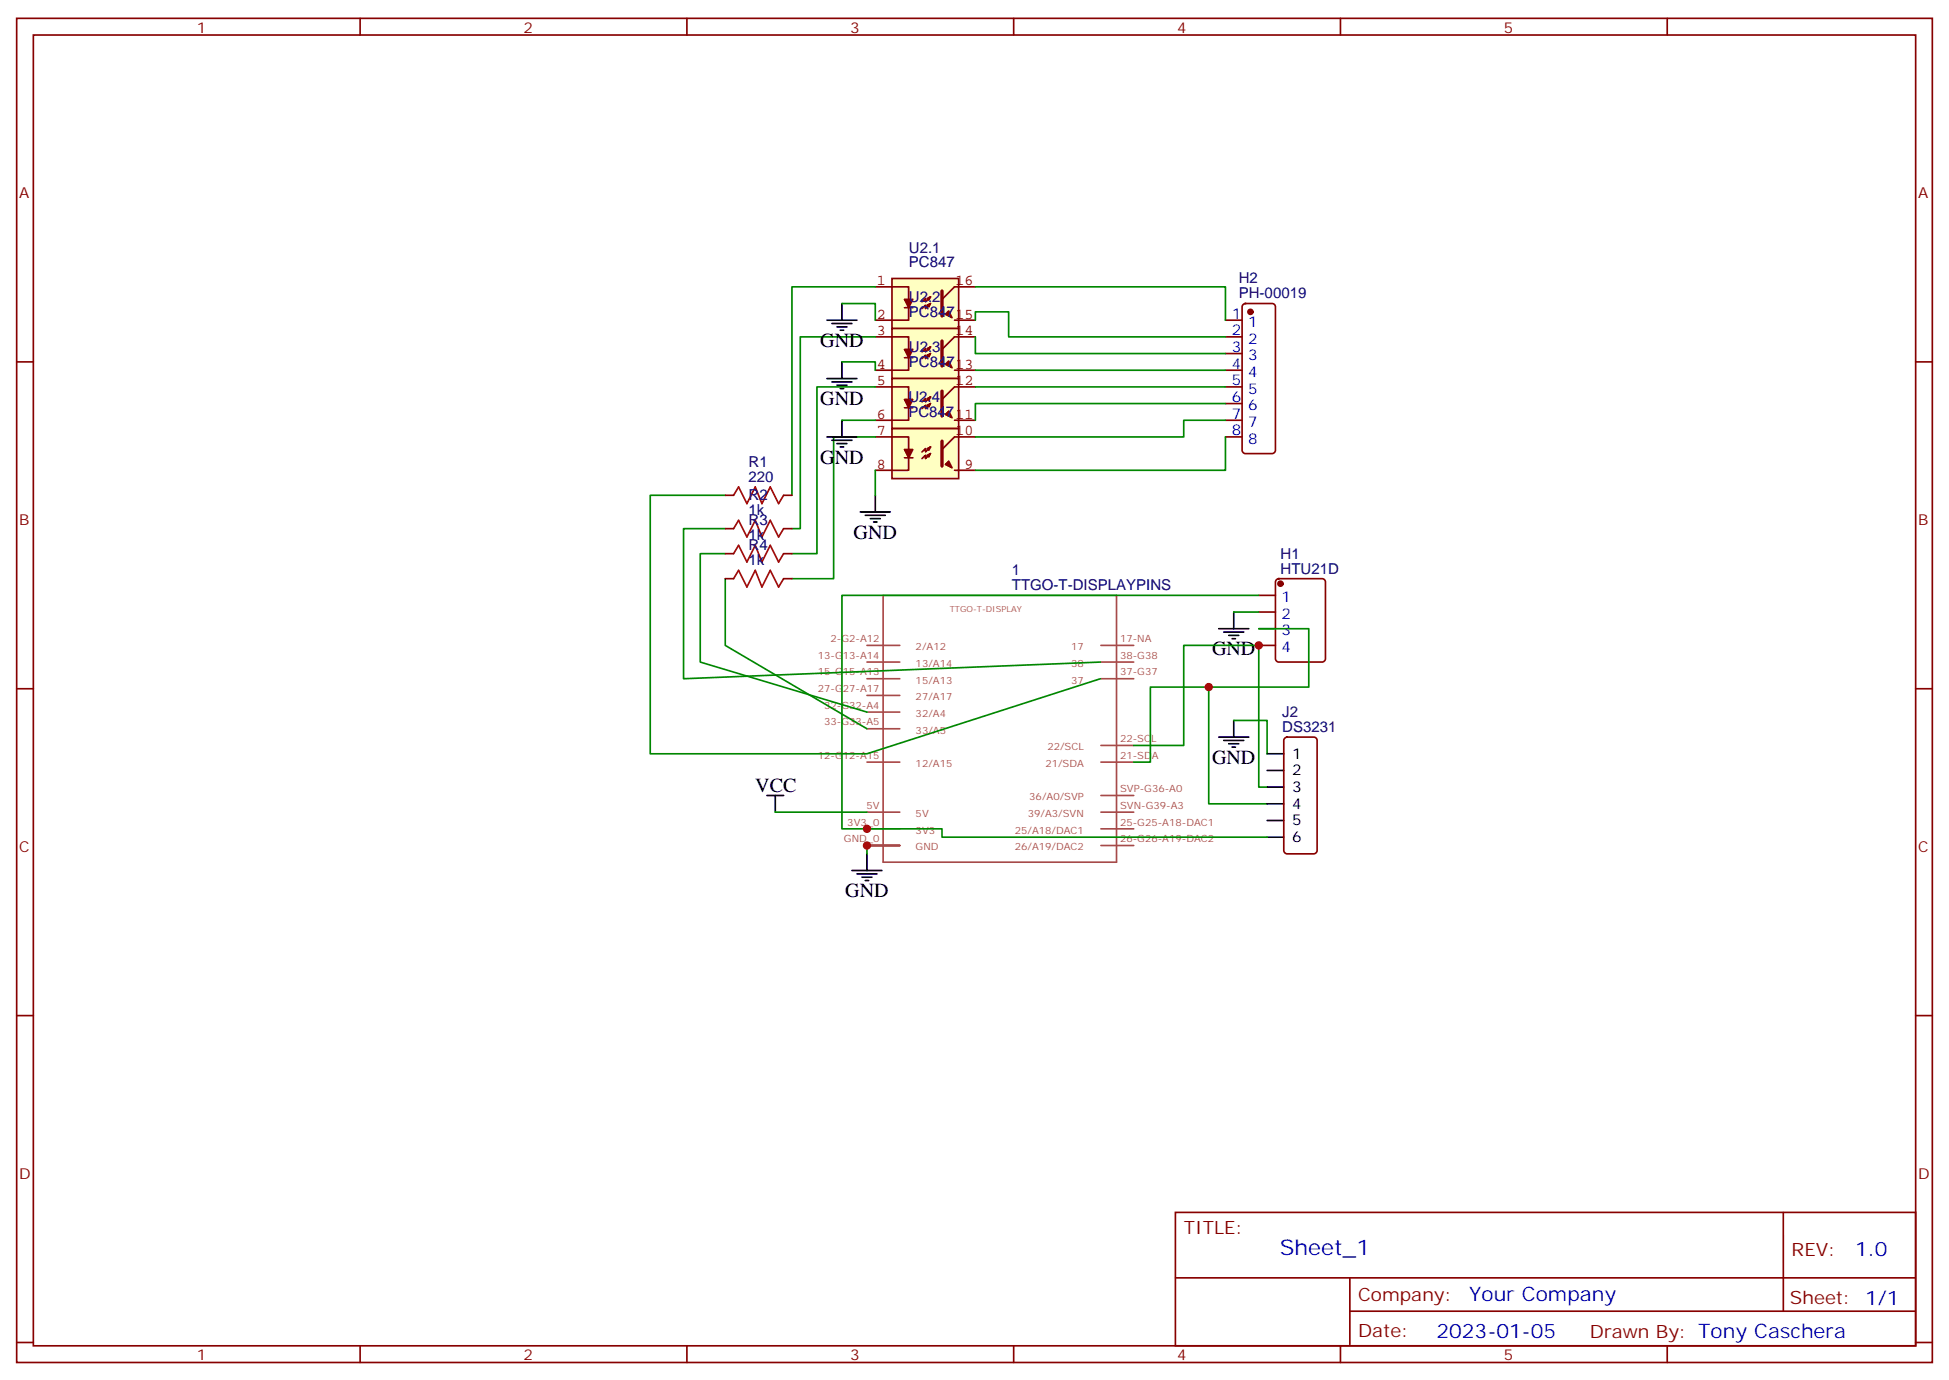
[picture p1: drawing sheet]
<svg xmlns="http://www.w3.org/2000/svg" width="412mm" height="292mm" viewBox="0 0 412 292" stroke-linecap="round" stroke-linejoin="round" font-family="sans-serif">
<g fill="none" stroke="#870000" stroke-width=".35">
<path d="M3.5 3.9h405.4v284.3h-405.4zM7.1 7.4h398.2v277.3h-398.2zM76.2 3.9v3.5M145.3 3.9v3.5M214.5 3.9v3.5M283.6 3.9v3.5M352.8 3.9v3.5M3.5 76.6h3.6M405.3 76.6h3.6M3.5 145.7h3.6M405.3 145.7h3.6M3.5 214.8h3.6"/>
<path d="M405.3 214.8h3.6M248.7 256.5h156.6v28.2h-156.6zM377.3 256.5v20.9M248.7 270.3h156.5M285.6 277.4h119.6M285.6 270.3v14.1M3.5 284h3.6M76.2 284.7v3.5M145.3 284.7v3.5M214.5 284.7v3.5M283.6 284.7v3.5M352.8 284.7v3.5"/>
<path d="M405.3 284h3.6"/>
</g>
<g fill="none" stroke="#a64a4a" stroke-width=".35">
<path d="M183.4 136.5h7M186.9 125.9h49.4v56.5h-49.4zM232.9 136.5h7M183.4 143.6h7M183.4 140.1h7M183.4 150.6h7M183.4 154.2h7M183.4 147.1h7M232.9 143.6h7M232.9 140.1h7M232.9 157.7h7M183.4 178.9h7"/>
<path d="M183.4 175.3h7M183.4 171.8h7M183.4 161.2h7M232.9 178.9h7M232.9 175.3h7M232.9 171.8h7M232.9 161.2h7M232.9 168.3h7"/>
</g>
<path d="M180.3 184.1h6.3M181.3 184.9h4.3M182.4 185.6h2.1M183.1 186.3h.7M183.4 180.6v3.5" fill="none" stroke="#000" stroke-width=".35"/>
<path d="M188.7 58.9h14.1v10.6h-14.1z" fill="#ffffc2" stroke="#850000" stroke-width=".35"/>
<g fill="#850000" stroke="#850000" stroke-width=".35">
<path d="M191.4 63.3h1.7l-.8 1.8z"/>
<path d="M200 66.5l.7-.7 .7 1.4z"/>
</g>
<path d="M185.2 60.7h7.1v2.6M191.4 65.1h1.7M192.3 65.1v2.6h-7.1M196.2 63.1l.7-.3-.4 .7zM196.9 62.8l-1.1 1.1v-.8l-.7 .8M196.9 64.2l-.4 .7-.3-.3 .7-.4-1.1 1.1v-.7l-.7 .7M202 67.7h4.4M206.4 60.7h-4.4l-2.7 2.6" fill="none" stroke="#850000" stroke-width=".35"/>
<path d="M199.3 61.6v5.3" fill="none" stroke="#850000" stroke-width=".71"/>
<path d="M153.5 122.4v14.1l29.9 17.7M261.1 129.5h5.2M266.3 125.9h-88.1v49.4h5.2M266.3 133h10.6v12.3h-33.5v15.9h-3.5M239.9 157.7h10.6v-21.2h15.8v30h1.8M255.8 145.3v24.7h12.3M261.1 152.4h7v7.1M183.4 178.9v1.7" fill="none" stroke="#008700" stroke-width=".35"/>
<path d="M266.3 125.9h3.6M266.3 129.5h3.6M266.3 133h3.6M266.3 136.5h3.6M270.1 122.6l.5-.2h9.2a.71 .71 0 0 1 .7 .7v16.2a.76 .76 0 0 1-.7 .8h-9.2a.76 .76 0 0 1-.7-.8v-16.2z" fill="none" stroke="#870000" stroke-width=".35"/>
<circle cx="270.9" cy="123.5" r=".53" fill="#870000" stroke="#870000" stroke-width=".35"/>
<path d="M257.9 133h6.3M258.9 133.7h4.3M260 134.4h2.1M260.7 135.1h.7M261.1 129.5v3.5M257.9 155.9h6.3M258.9 156.6h4.3M260 157.3h2.1M260.7 158h.7M261.1 152.4v3.5" fill="none" stroke="#000" stroke-width=".35"/>
<path d="M188.7 69.5h14.1v10.6h-14.1z" fill="#ffffc2" stroke="#850000" stroke-width=".35"/>
<g fill="#850000" stroke="#850000" stroke-width=".35">
<path d="M191.4 73.9h1.7l-.8 1.8z"/>
<path d="M200 77.1l.7-.7 .7 1.4z"/>
</g>
<path d="M185.2 71.3h7.1v2.6M191.4 75.7h1.7M192.3 75.7v2.6h-7.1M196.2 73.7l.7-.3-.4 .7zM196.9 73.4l-1.1 1v-.7l-.7 .7M196.9 74.8l-.4 .7-.3-.4 .7-.3-1.1 1v-.7l-.7 .7M202 78.3h4.4M206.4 71.3h-4.4l-2.7 2.6" fill="none" stroke="#850000" stroke-width=".35"/>
<path d="M199.3 72.1v5.3" fill="none" stroke="#850000" stroke-width=".71"/>
<path d="M188.7 80.1h14.1v10.6h-14.1z" fill="#ffffc2" stroke="#850000" stroke-width=".35"/>
<g fill="#850000" stroke="#850000" stroke-width=".35">
<path d="M191.4 84.5h1.7l-.8 1.8z"/>
<path d="M200 87.7l.7-.7 .7 1.4z"/>
</g>
<path d="M185.2 81.8h7.1v2.7M191.4 86.3h1.7M192.3 86.3v2.6h-7.1M196.2 84.3l.7-.3-.4 .7zM196.9 84l-1.1 1v-.7l-.7 .7M196.9 85.4l-.4 .7-.3-.4 .7-.3-1.1 1v-.7l-.7 .7M202 88.9h4.4M206.4 81.8h-4.4l-2.7 2.7" fill="none" stroke="#850000" stroke-width=".35"/>
<path d="M199.3 82.7v5.3" fill="none" stroke="#850000" stroke-width=".71"/>
<path d="M188.7 90.7h14.1v10.5h-14.1z" fill="#ffffc2" stroke="#850000" stroke-width=".35"/>
<g fill="#850000" stroke="#850000" stroke-width=".35">
<path d="M191.4 95.1h1.7l-.8 1.7z"/>
<path d="M200 98.2l.7-.7 .7 1.5z"/>
</g>
<path d="M185.2 92.4h7.1v2.7M191.4 96.8h1.7M192.3 96.8v2.7h-7.1M196.2 94.9l.7-.4-.4 .7zM196.9 94.5l-1.1 1.1v-.7l-.7 .7M196.9 96l-.4 .7-.3-.4 .7-.3-1.1 1v-.7l-.7 .7M202 99.5h4.4M206.4 92.4h-4.4l-2.7 2.7" fill="none" stroke="#850000" stroke-width=".35"/>
<path d="M199.3 93.3v5.3" fill="none" stroke="#850000" stroke-width=".71"/>
<g fill="none" stroke="#008700" stroke-width=".35">
<path d="M178.2 64.2h7v3.5M178.2 76.6h7v1.7M185.2 60.7h-17.6v44.1M185.2 71.3h-15.9v40.5h-1.7M206.4 60.7h52.9v7M206.4 67.7v-1.7h7v5.3h45.9M206.4 71.3v3.5h52.9M206.4 78.3h52.9M178.2 88.9h7M185.2 81.8h-12.3v35.3h-5.3M185.2 92.4h-8.8v30h-8.8M185.2 99.5v5.3"/>
<path d="M206.4 81.8h52.9M259.3 85.4h-52.9v3.5M259.3 88.9h-8.8v3.5h-44.1M259.3 92.4v7.1h-52.9M153.5 117.1h-5.3v23l35.2 10.5M153.5 111.8h-8.9v31.8l88.2-3.5M153.5 104.8h-15.9v54.7h45.8l49.4-15.9M164 171.8h19.4M183.8 175.3h15.5v1.8h68.8"/>
</g>
<g fill="none" stroke="#000" stroke-width=".35">
<path d="M175 67.7h6.3M176 68.4h4.3M177.1 69.1h2.1M177.8 69.8h.7M178.2 64.2v3.5M178.2 76.6v3.5M175 80.1h6.3M175 92.4h6.3M176 80.8h4.3M176 93.1h4.3M177.1 81.5h2.1M177.1 93.8h2.1"/>
<path d="M177.8 82.2h.7M177.8 94.5h.7M178.2 88.9v3.5M182 108.3h6.4M183.1 109h4.2M184.1 109.7h2.2M184.9 110.4h.7M185.2 104.8v3.5M268.1 159.5h3.5M162.3 168.3h3.5M164 168.3v3.5M268.1 177.1h3.5"/>
<path d="M268.1 173.6h3.5M268.1 170h3.5M268.1 166.5h3.5M268.1 163h3.5"/>
</g>
<g fill="none" stroke="#870000" stroke-width=".35">
<path d="M259.3 67.7h3.5M259.3 71.3h3.5M259.3 74.8h3.5M259.3 78.3h3.5M263.1 64.4l.4-.2h5.7a.71 .71 0 0 1 .7 .7v30.3a.76 .76 0 0 1-.7 .8h-5.7a.76 .76 0 0 1-.7-.8v-30.3zM259.3 81.8h3.5M259.3 85.4h3.5M259.3 88.9h3.5M259.3 92.4h3.5M153.5 104.8h1.7M153.5 111.8h1.7M153.5 117.1h1.7"/>
<path d="M165.8 104.8h1.8M165.8 111.8h1.8M165.8 117.1h1.8M153.5 122.4h1.7M165.8 122.4h1.8M271.9 156.1l.4-.2h5.7a.71 .71 0 0 1 .7 .7v23.3a.76 .76 0 0 1-.7 .7h-5.7a.76 .76 0 0 1-.7-.7v-23.3z"/>
</g>
<path d="M155.2 104.8l1.1-1.8 1.7 3.5 1.8-3.5 1.4 3.5 1.8-3.5 1.7 3.5 1.1-1.7M155.2 111.8l1.1-1.7 1.7 3.5 1.8-3.5 1.4 3.5 1.8-3.5 1.7 3.5 1.1-1.8M155.2 117.1l1.1-1.7 1.7 3.5 1.8-3.5 1.4 3.5 1.8-3.5 1.7 3.5 1.1-1.8M155.2 122.4l1.1-1.8 1.7 3.6 1.8-3.6 1.4 3.6 1.8-3.6 1.7 3.6 1.1-1.8" fill="none" stroke="#a10000" stroke-width=".35"/>
<circle cx="264.6" cy="66" r=".53" fill="#870000" stroke="#870000" stroke-width=".35"/>
<g fill="#c00">
<circle cx="255.8" cy="145.3" r=".88"/>
<circle cx="266.3" cy="136.5" r=".88"/>
<circle cx="183.4" cy="178.9" r=".88"/>
<circle cx="183.4" cy="175.3" r=".88"/>
</g>
<text font-size="4.6" fill="#00f" x="270.8" y="265.5">Sheet_1</text>
<g font-size="4.2">
<text x="173.6" y="73.4">GND</text>
<text x="173.6" y="85.7">GND</text>
<text x="173.6" y="98.1">GND</text>
<text x="180.6" y="113.9">GND</text>
<text x="256.5" y="138.6">GND</text>
<text x="256.5" y="161.6">GND</text>
<text x="159.8" y="167.6">VCC</text>
<text x="178.9" y="189.8">GND</text>
</g>
<g font-size="4.2" fill="#00f">
<text x="392.5" y="265.7">1.0</text>
<text x="310.9" y="275.3">Your Company</text>
<text x="304" y="283.1">2023-01-05</text>
</g>
<g font-size="3.9" fill="#800">
<text x="250.5" y="261.1">TITLE:</text>
<text x="379.1" y="265.7">REV:</text>
<text x="287.4" y="275.3">Company:</text>
<text x="378.7" y="275.9">Sheet: 1/1</text>
<text x="287.4" y="282.9">Date:</text>
<text x="336.4" y="283">Drawn By: Tony Caschera</text>
</g>
<g font-size="3.2" fill="#800">
<text x="41.6" y="6.9">1</text>
<text x="110.8" y="6.9">2</text>
<text x="179.9" y="6.9">3</text>
<text x="249.1" y="6.9">4</text>
<text x="318.2" y="6.9">5</text>
<text x="4.1" y="42">A</text>
<text x="405.9" y="42">A</text>
<text x="4.1" y="111.1">B</text>
<text x="405.9" y="111.1">B</text>
<text x="4.1" y="180.3">C</text>
<text x="405.9" y="180.3">C</text>
<text x="4.1" y="249.4">D</text>
<text x="405.9" y="249.4">D</text>
<text x="41.6" y="287.7">1</text>
<text x="110.8" y="287.7">2</text>
<text x="179.9" y="287.7">3</text>
<text x="249.1" y="287.7">4</text>
<text x="318.2" y="287.7">5</text>
</g>
<g font-size="3.2" fill="#000080">
<text x="192.3" y="53.5">U2.1</text>
<text x="192.3" y="56.4">PC847</text>
<text x="262.1" y="59.8">H2</text>
<text x="192.3" y="63.9">U2.2</text>
<text x="262.1" y="63">PH-00019</text>
<text x="192.3" y="67.1">PC84715</text>
<text x="192.3" y="77.7">PC84713</text>
<text x="192.3" y="74.4">U2.3</text>
<text x="192.2" y="88.2">PC84711</text>
<text x="192.2" y="85">U2.4</text>
<text x="158.4" y="102">220</text>
<text x="158.4" y="98.7">R1</text>
<text x="158.4" y="105.8">R2</text>
<text x="158.4" y="109">1k</text>
<text x="158.4" y="111.1">R3</text>
<text x="158.4" y="114.3">1k</text>
<text x="158.4" y="119.6">1k</text>
<text x="158.4" y="116.4">R4</text>
<text x="270.9" y="118.2">H1</text>
<text x="214.1" y="124.9">TTGO-T-DISPLAYPINS</text>
<text x="214.1" y="121.7">1</text>
<text x="270.9" y="121.4">HTU21D</text>
<text x="271.3" y="154.9">DS3231</text>
<text x="271.3" y="151.6">J2</text>
</g>
<g font-size="3.2" fill="#840000">
<text x="185.6" y="60.3">1</text>
<text x="202.2" y="60.3">16</text>
<text x="185.6" y="67.4">2</text>
<text x="185.6" y="70.9">3</text>
<text x="202.2" y="70.9">14</text>
<text x="185.6" y="78">4</text>
<text x="185.6" y="81.5">5</text>
<text x="202.2" y="81.5">12</text>
<text x="185.6" y="88.5">6</text>
<text x="185.6" y="92.1">7</text>
<text x="202.2" y="92.1">10</text>
<text x="185.6" y="99.1">8</text>
<text x="204.1" y="99.1">9</text>
</g>
<g font-size="3.2" fill="#00f">
<text x="260.6" y="67.4">1</text>
<text x="260.6" y="70.9">2</text>
<text x="264.1" y="69.1">1</text>
<text x="260.6" y="74.4">3</text>
<text x="260.6" y="78">4</text>
<text x="264.1" y="72.7">2</text>
<text x="264.1" y="76.2">3</text>
<text x="260.6" y="81.5">5</text>
<text x="264.1" y="79.7">4</text>
<text x="264.1" y="83.3">5</text>
<text x="260.6" y="85">6</text>
<text x="260.6" y="88.5">7</text>
<text x="264.1" y="86.8">6</text>
<text x="260.6" y="92.1">8</text>
<text x="264.1" y="90.3">7</text>
<text x="264.1" y="93.8">8</text>
<text x="271.2" y="127.4">1</text>
<text x="271.2" y="130.9">2</text>
<text x="271.2" y="134.4">3</text>
<text x="271.2" y="137.9">4</text>
</g>
<g font-size="3.2">
<text x="273.4" y="160.5">1</text>
<text x="273.4" y="167.6">3</text>
<text x="273.4" y="164">2</text>
<text x="273.4" y="171.1">4</text>
<text x="273.4" y="178.2">6</text>
<text x="273.4" y="174.6">5</text>
</g>
<g font-size="2.1" fill="#a54b4b">
<text x="175.7" y="135.8">2-G2-A12</text>
<text x="193.7" y="137.6">2/A12</text>
<text x="226.7" y="137.6">17</text>
<text x="237" y="135.8">17-NA</text>
<text x="173" y="142.9">15-G15-A13</text>
<text x="173" y="139.4">13-G13-A14</text>
<text x="193.7" y="141.1">13/A14</text>
<text x="226.7" y="141.1">38</text>
<text x="237" y="142.9">37-G37</text>
<text x="237" y="139.4">38-G38</text>
<text x="173" y="146.4">27-G27-A17</text>
<text x="174.4" y="149.9">32-G32-A4</text>
<text x="193.7" y="144.6">15/A13</text>
<text x="193.7" y="148.1">27/A17</text>
<text x="226.7" y="144.6">37</text>
<text x="174.4" y="153.5">33-G33-A5</text>
<text x="193.7" y="151.7">32/A4</text>
<text x="193.7" y="155.2">33/A5</text>
<text x="173" y="160.5">12-G12-A15</text>
<text x="221.6" y="158.7">22/SCL</text>
<text x="237" y="160.5">21-SDA</text>
<text x="237" y="157">22-SCL</text>
<text x="193.7" y="162.3">12/A15</text>
<text x="221.2" y="162.3">21/SDA</text>
<text x="237" y="167.6">SVP-G36-A0</text>
<text x="183.3" y="171.1">5V</text>
<text x="193.7" y="172.8">5V</text>
<text x="217.5" y="172.8">39/A3/SVN</text>
<text x="217.8" y="169.3">36/A0/SVP</text>
<text x="237" y="171.1">SVN-G39-A3</text>
<text x="178.6" y="178.2">GND_0</text>
<text x="179.3" y="174.6">3V3_0</text>
<text x="193.7" y="179.9">GND</text>
<text x="193.7" y="176.4">3V3</text>
<text x="214.7" y="179.9">26/A19/DAC2</text>
<text x="214.7" y="176.4">25/A18/DAC1</text>
<text x="237" y="178.2">26-G26-A19-DAC2</text>
<text x="237" y="174.6">25-G25-A18-DAC1</text>
</g>
<text font-size="1.8" fill="#a54b4b" x="201" y="129.5">TTGO-T-DISPLAY</text>
</svg>
